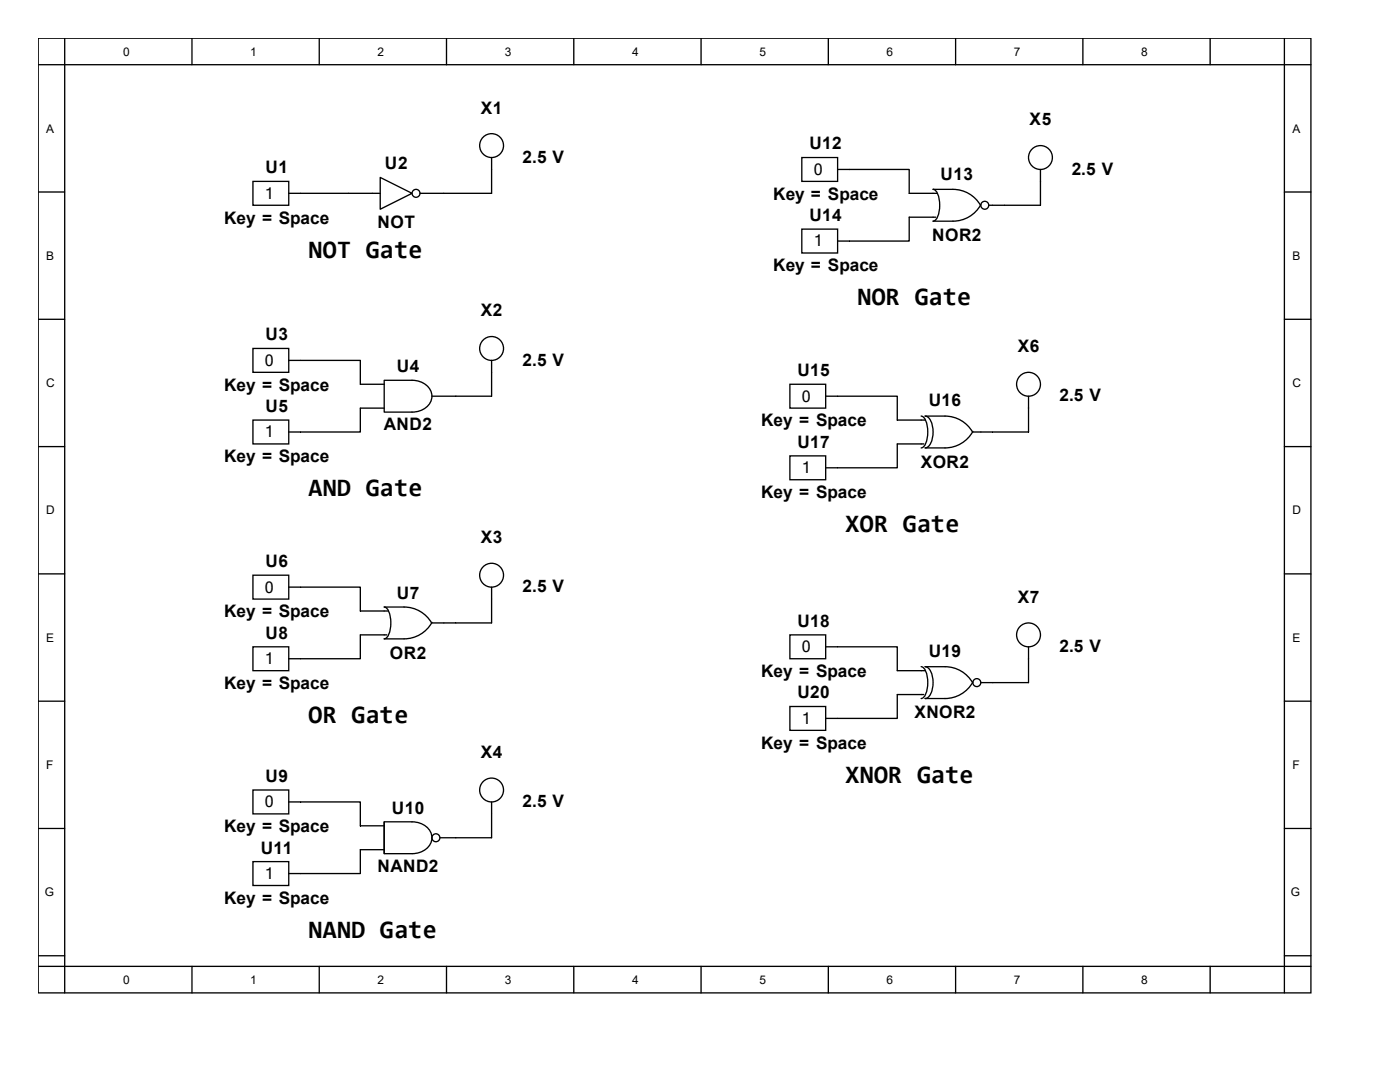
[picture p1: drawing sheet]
<svg xmlns="http://www.w3.org/2000/svg" width="279mm" height="216mm" viewBox="0 0 279 216" stroke-linecap="round" stroke-linejoin="round" font-family="sans-serif">
<g fill="none" stroke="#000" stroke-width=".26">
<path d="M7.6 7.6h254v190.5h-254zM7.6 12.9h254M12.9 7.6v190.5M38.3 7.6v5.3M63.7 7.6v5.3M89.1 7.6v5.3M114.5 7.6v5.3M139.9 7.6v5.3M165.3 7.6v5.3M190.7 7.6v5.3M216.1 7.6v5.3M241.5 7.6v5.3"/>
<path d="M256.3 7.6v190.5M7.6 38.3h5.3M50.5 36.2h7.1v4.8h-7.1zM57.6 38.6h18.3M75.9 35.4l6.3 3.2-6.3 3.2zM98.1 31.4v7.2h-14.3M160 31.4h7.2v4.8h-7.2zM167.2 33.8h14.3v4.8h5.5M207.6 33.8v7.2h-10.3M256.3 38.3h5.3M160 45.7h7.2v4.8h-7.2zM186.7 43.3h-5.2v4.8h-14.3"/>
<path d="M195.7 40.8a6.3 6.3 0 0 1-5.5 3.3h-4a2.4 2.4 0 0 0 1.3-2.4v-1.5a2.4 2.4 0 0 0-1.3-2.4h4a6.3 6.3 0 0 1 5.5 3.2M7.6 63.7h5.3M50.5 69.5h7.1v4.8h-7.1zM57.6 71.9h14.3v4.8h4.8M76.7 75.9h5.5a3.6 3.6 0 0 1 4 3.2 3.6 3.6 0 0 1-4 3.1h-5.5zM98.1 71.9v7.2h-11.9M157.6 76.7h7.2v4.7h-7.2zM164.8 79.1h14.3v4.7h5.5M205.3 79.1v7.1h-11.1M256.3 63.7h5.3M7.6 89.1h5.3M50.5 83.8h7.1v4.8h-7.1z"/>
<path d="M76.7 81.4h-4.8v4.8h-14.3M157.6 91h7.2v4.7h-7.2zM183.8 83a2.4 2.4 0 0 1 1.3 2.5v1.4a2.4 2.4 0 0 1-1.3 2.5M184.4 88.6h-5.3v4.7h-14.3M194.2 86.1a6.3 6.3 0 0 1-5.6 3.3h-4a2.38 2.38 0 0 0 1.6-2.5 4.1 4.1 0 0 0-1.2-3.8l-.4-.1h4a6.3 6.3 0 0 1 5.5 3.2M256.3 89.1h5.3M7.6 114.5h5.3M50.5 114.8h7.1v4.7h-7.1zM57.6 117.2h14.3v4.7h5.6M98.1 117.2v7.1h-11.9M256.3 114.5h5.3M7.6 139.9h5.3"/>
<path d="M50.5 129.1h7.1v4.7h-7.1zM77.2 126.7h-5.3v4.7h-14.3M86.2 124.2a6.3 6.3 0 0 1-5.6 3.3h-3.9a2.4 2.4 0 0 0 1.3-2.5v-1.4a2.4 2.4 0 0 0-1.3-2.5h3.9a6.3 6.3 0 0 1 5.6 3.2M157.6 126.7h7.2v4.7h-7.2zM164.8 129.1h14.3v4.7h5.5M183.8 133a2.4 2.4 0 0 1 1.3 2.5v1.4a2.4 2.4 0 0 1-1.3 2.5M184.4 138.6h-5.3v4.8h-14.3M194.2 136.1a6.3 6.3 0 0 1-5.6 3.3h-4a2.38 2.38 0 0 0 1.6-2.5 4.1 4.1 0 0 0-1.2-3.8l-.4-.1h4a6.3 6.3 0 0 1 5.5 3.2M205.3 129.1v7.1h-9.6M256.3 139.9h5.3M50.5 157.6h7.1v4.8h-7.1zM157.6 141h7.2v4.7h-7.2z"/>
<path d="M7.6 165.3h5.3M50.5 171.9h7.1v4.8h-7.1zM57.6 160h14.3v4.8h4.8M76.7 164h5.5a3.6 3.6 0 0 1 4 3.2 3.6 3.6 0 0 1-4 3.1h-5.5zM76.7 169.5h-4.8v4.8h-14.3M76.7 164v6.3M98.1 160v7.2h-10.3M256.3 165.3h5.3M7.6 190.7h5.3M7.6 192.8h254M38.3 192.8v5.3M63.7 192.8v5.3"/>
<path d="M89.1 192.8v5.3M114.5 192.8v5.3M139.9 192.8v5.3M165.3 192.8v5.3M190.7 192.8v5.3M216.1 192.8v5.3M241.5 192.8v5.3M256.3 190.7h5.3"/>
<circle cx="83" cy="38.6" r=".79"/>
<circle cx="98.1" cy="29.1" r="2.38"/>
<circle cx="207.6" cy="31.4" r="2.38"/>
<circle cx="196.5" cy="41" r=".79"/>
<circle cx="98.1" cy="69.5" r="2.38"/>
<circle cx="205.3" cy="76.7" r="2.38"/>
<circle cx="98.1" cy="114.8" r="2.38"/>
<circle cx="194.9" cy="136.2" r=".79"/>
<circle cx="205.3" cy="126.7" r="2.38"/>
<circle cx="98.1" cy="157.6" r="2.38"/>
<circle cx="87" cy="167.2" r=".79"/>
</g>
<g font-size="5">
<text x="61.6" y="51.4">NOT Gate</text>
<text x="171.2" y="60.9">NOR Gate</text>
<text x="61.6" y="99">AND Gate</text>
<text x="168.7" y="106.2">XOR Gate</text>
<text x="61.6" y="144.3">OR Gate</text>
<text x="168.7" y="156.2">XNOR Gate</text>
<text x="61.6" y="187.1">NAND Gate</text>
</g>
<g font-size="3.4">
<text x="96" y="22.6">X1</text>
<text x="161.5" y="29.8">U12</text>
<text x="205.5" y="25">X5</text>
<text x="53" y="34.5">U1</text>
<text x="76.8" y="33.8">U2</text>
<text x="104.3" y="32.4">2.5 V</text>
<text x="187.7" y="35.9">U13</text>
<text x="213.9" y="34.8">2.5 V</text>
<text x="154.3" y="39.8">Key = Space</text>
<text x="44.7" y="44.6">Key = Space</text>
<text x="75.3" y="45.4">NOT</text>
<text x="161.5" y="44.1">U14</text>
<text x="186.1" y="48">NOR2</text>
<text x="154.3" y="54.1">Key = Space</text>
<text x="96" y="63.1">X2</text>
<text x="53" y="67.9">U3</text>
<text x="203.1" y="70.3">X6</text>
<text x="44.7" y="77.9">Key = Space</text>
<text x="79.2" y="74.3">U4</text>
<text x="104.3" y="72.9">2.5 V</text>
<text x="159.1" y="75.1">U15</text>
<text x="53" y="82.2">U5</text>
<text x="185.3" y="81.1">U16</text>
<text x="211.5" y="80.1">2.5 V</text>
<text x="76.6" y="85.9">AND2</text>
<text x="151.9" y="85.1">Key = Space</text>
<text x="159.1" y="89.3">U17</text>
<text x="44.7" y="92.2">Key = Space</text>
<text x="183.8" y="93.3">XOR2</text>
<text x="151.9" y="99.4">Key = Space</text>
<text x="53" y="113.2">U6</text>
<text x="96" y="108.4">X3</text>
<text x="79.2" y="119.5">U7</text>
<text x="104.3" y="118.2">2.5 V</text>
<text x="44.7" y="123.2">Key = Space</text>
<text x="159.1" y="125.1">U18</text>
<text x="203.1" y="120.3">X7</text>
<text x="53" y="127.4">U8</text>
<text x="77.8" y="131.4">OR2</text>
<text x="185.3" y="131.1">U19</text>
<text x="211.5" y="130.1">2.5 V</text>
<text x="44.7" y="137.5">Key = Space</text>
<text x="151.9" y="135.1">Key = Space</text>
<text x="159.1" y="139.3">U20</text>
<text x="182.5" y="143.3">XNOR2</text>
<text x="151.9" y="149.4">Key = Space</text>
<text x="53" y="156">U9</text>
<text x="96" y="151.3">X4</text>
<text x="104.3" y="161">2.5 V</text>
<text x="44.7" y="166.1">Key = Space</text>
<text x="78.2" y="162.3">U10</text>
<text x="52.1" y="170.3">U11</text>
<text x="75.4" y="174">NAND2</text>
<text x="44.7" y="180.3">Key = Space</text>
</g>
<g font-size="3.2">
<text x="162.4" y="34.9">0</text>
<text x="52.9" y="39.6">1</text>
<text x="162.4" y="49.1">1</text>
<text x="52.9" y="73">0</text>
<text x="160" y="80.1">0</text>
<text x="52.9" y="87.2">1</text>
<text x="160" y="94.4">1</text>
<text x="52.9" y="118.2">0</text>
<text x="160" y="130.1">0</text>
<text x="52.9" y="132.5">1</text>
<text x="160" y="144.4">1</text>
<text x="52.9" y="161.1">0</text>
<text x="52.9" y="175.4">1</text>
</g>
<g font-size="2.4">
<text x="24.6" y="11.1">0</text>
<text x="50" y="11.1">1</text>
<text x="75.4" y="11.1">2</text>
<text x="100.8" y="11.1">3</text>
<text x="126.2" y="11.1">4</text>
<text x="151.6" y="11.1">5</text>
<text x="177" y="11.1">6</text>
<text x="202.4" y="11.1">7</text>
<text x="227.8" y="11.1">8</text>
<text x="9.2" y="26.5">A</text>
<text x="257.9" y="26.5">A</text>
<text x="9.2" y="51.9">B</text>
<text x="257.9" y="51.9">B</text>
<text x="9.2" y="77.3">C</text>
<text x="257.9" y="77.3">C</text>
<text x="9.2" y="102.7">D</text>
<text x="257.9" y="102.7">D</text>
<text x="9.2" y="128.1">E</text>
<text x="257.9" y="128.1">E</text>
<text x="9.2" y="153.5">F</text>
<text x="257.9" y="153.5">F</text>
<text x="8.9" y="178.9">G</text>
<text x="257.6" y="178.9">G</text>
<text x="24.6" y="196.3">0</text>
<text x="50" y="196.3">1</text>
<text x="75.4" y="196.3">2</text>
<text x="100.8" y="196.3">3</text>
<text x="126.2" y="196.3">4</text>
<text x="151.6" y="196.3">5</text>
<text x="177" y="196.3">6</text>
<text x="202.4" y="196.3">7</text>
<text x="227.8" y="196.3">8</text>
</g>
</svg>
